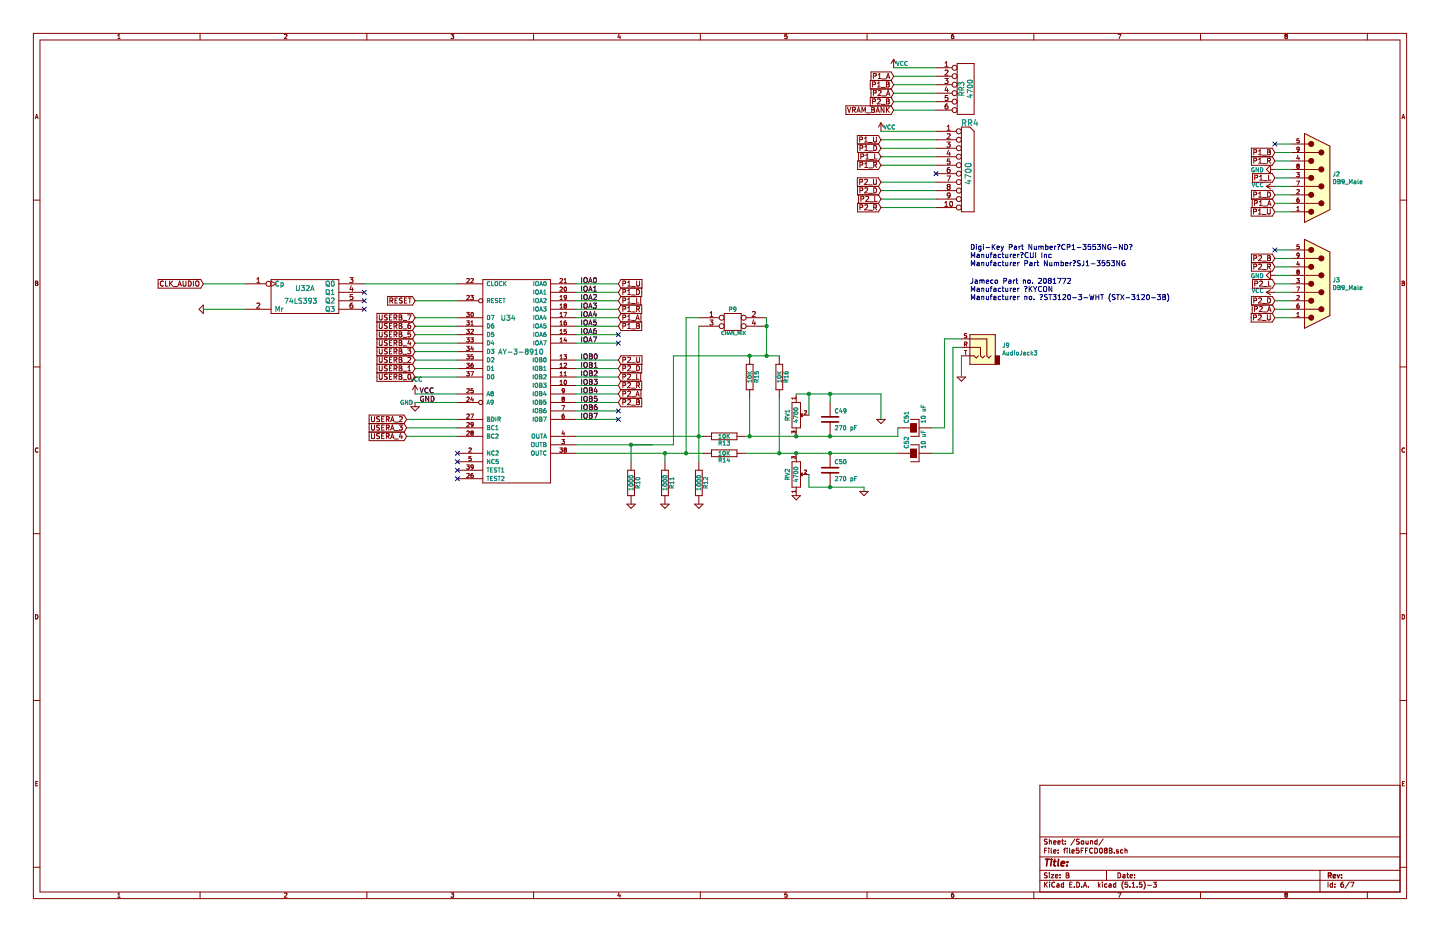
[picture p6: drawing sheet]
EESchema Schematic File Version 4
EELAYER 30 0
EELAYER END
$Descr B 17000 11000
encoding utf-8
Sheet 6 7
Title ""
Date ""
Rev ""
Comp ""
Comment1 ""
Comment2 ""
Comment3 ""
Comment4 ""
$EndDescr
Wire Wire Line
	4300 3350 5400 3350
Wire Wire Line
	2400 3350 2900 3350
Wire Wire Line
	11350 4000 11150 4000
Wire Wire Line
	11150 4000 11150 5050
Connection ~ 8100 5350
Wire Wire Line
	8100 5350 8100 3750
Connection ~ 9050 4200
Wire Wire Line
	11000 5350 11250 5350
Wire Wire Line
	10600 5150 10600 5050
Wire Wire Line
	8800 5150 8850 5150
Wire Wire Line
	10400 4650 10400 4950
Wire Wire Line
	9400 4650 9550 4650
Connection ~ 8850 5150
Wire Wire Line
	8850 4700 8850 5150
Connection ~ 8850 4200
Wire Wire Line
	7850 5350 7850 5450
Wire Wire Line
	7300 4250 6800 4250
Wire Wire Line
	7300 4350 6800 4350
Wire Wire Line
	7300 4550 6800 4550
Wire Wire Line
	7300 4450 6800 4450
Wire Wire Line
	7300 4950 6800 4950
Wire Wire Line
	7300 3850 6800 3850
Wire Wire Line
	7300 4650 6800 4650
Wire Wire Line
	7300 3750 6800 3750
Wire Wire Line
	7300 4750 6800 4750
Wire Wire Line
	7300 4050 6800 4050
Wire Wire Line
	7300 4850 6800 4850
Wire Wire Line
	7300 3550 6800 3550
Wire Wire Line
	7300 3650 6800 3650
Wire Wire Line
	7300 3450 6800 3450
Wire Wire Line
	7300 3350 6800 3350
Wire Wire Line
	5400 3550 4900 3550
Wire Wire Line
	4900 4750 5400 4750
Wire Wire Line
	4900 4650 5400 4650
Wire Wire Line
	4900 3750 5400 3750
Wire Wire Line
	4900 3850 5400 3850
Wire Wire Line
	4900 3950 5400 3950
Wire Wire Line
	4900 4050 5400 4050
Wire Wire Line
	4900 4150 5400 4150
Wire Wire Line
	4900 4250 5400 4250
Wire Wire Line
	4900 4350 5400 4350
Wire Wire Line
	4900 4450 5400 4450
Wire Wire Line
	6800 5350 7850 5350
Connection ~ 7850 5350
Wire Wire Line
	6800 5250 7450 5250
Wire Wire Line
	9200 5350 9200 4700
Connection ~ 9200 5350
Wire Wire Line
	6800 5150 8250 5150
Connection ~ 8250 5150
Wire Wire Line
	9800 4650 9800 4750
Connection ~ 9800 4650
Wire Wire Line
	9550 4900 9550 4650
Connection ~ 9550 4650
Wire Wire Line
	8800 5350 9200 5350
Connection ~ 9400 5150
Connection ~ 9800 5150
Connection ~ 9400 5350
Connection ~ 9800 5350
Wire Wire Line
	11000 5050 11150 5050
Wire Wire Line
	8250 3850 8250 5150
Wire Wire Line
	11350 4100 11250 4100
Wire Wire Line
	11250 4100 11250 5350
Wire Wire Line
	7300 3950 6800 3950
Wire Wire Line
	2400 3650 2900 3650
Wire Wire Line
	8100 3750 8250 3750
Wire Wire Line
	9050 3750 9050 3850
Connection ~ 9050 3850
Text Notes 4650 6000 0    60   ~ 0
 
NoConn ~ 4300 3650
$Comp
L HC3-rescue:74LS393 U?
U 1 1
P 3600 3500
AR Path="/60E1C735" Ref="U?"  Part="1" 
AR Path="/5FFCD08C/60E1C735" Ref="U32"  Part="1" 
F 0 "U32" H 3600 3600 60  0000 C CNN
F 1 "74LS393" H 3550 3450 60  0000 C CNN
F 2 "Package_DIP:DIP-14_W7.62mm_Socket" H 3600 3500 60  0001 C CNN
F 3 "" H 3600 3500 50  0001 C CNN
	1    3600 3500
	1    0    0    -1  
$EndComp
NoConn ~ 4300 3550
NoConn ~ 4300 3450
$Comp
L HC3-rescue:CONN_2X2 P?
U 1 1
P 8650 3800
AR Path="/60E1C73D" Ref="P?"  Part="1" 
AR Path="/5FFCD08C/60E1C73D" Ref="P9"  Part="1" 
F 0 "P9" H 8650 3950 50  0000 C CNN
F 1 "CHAN_MIX" H 8660 3670 40  0000 C CNN
F 2 "Connector_PinHeader_2.54mm:PinHeader_2x02_P2.54mm_Vertical" H 8650 3800 60  0001 C CNN
F 3 "" H 8650 3800 50  0001 C CNN
	1    8650 3800
	1    0    0    -1  
$EndComp
Text Notes 11450 3150 0    60   ~ 0
Digi-Key Part Number	CP1-3553NG-ND	\nManufacturer	CUI Inc\nManufacturer Part Number	SJ1-3553NG
Text Notes 11450 3550 0    60   ~ 0
Jameco Part no. 2081772\nManufacturer 	KYCON \nManufacturer no. 	ST3120-3-WHT (STX-3120-3B)
$Comp
L HC3-rescue:AY-3-8910 U?
U 1 1
P 6100 4500
AR Path="/60E1C755" Ref="U?"  Part="1" 
AR Path="/5FFCD08C/60E1C755" Ref="U34"  Part="1" 
F 0 "U34" H 6000 5250 60  0000 C CNN
F 1 "AY-3-8910" H 6150 4850 60  0000 C CNN
F 2 "Package_DIP:DIP-40_W15.24mm_Socket" H 6100 4500 60  0001 C CNN
F 3 "" H 6100 4500 50  0001 C CNN
	1    6100 4500
	1    0    0    -1  
$EndComp
Text Label 4950 4650 0    60   ~ 0
VCC
Text Label 4950 4750 0    60   ~ 0
GND
NoConn ~ 5400 5350
NoConn ~ 5400 5450
NoConn ~ 5400 5550
Text Label 6850 3350 0    60   ~ 0
IOA0
Text Label 6850 3450 0    60   ~ 0
IOA1
Text Label 6850 3650 0    60   ~ 0
IOA3
Text Label 6850 3550 0    60   ~ 0
IOA2
Text Label 6850 4850 0    60   ~ 0
IOB6
Text Label 6850 4050 0    60   ~ 0
IOA7
Text Label 6850 4750 0    60   ~ 0
IOB5
Text Label 6850 3750 0    60   ~ 0
IOA4
Text Label 6850 4650 0    60   ~ 0
IOB4
Text Label 6850 3850 0    60   ~ 0
IOA5
Text Label 6850 4950 0    60   ~ 0
IOB7
Text Label 6850 3950 0    60   ~ 0
IOA6
Text Label 6850 4450 0    60   ~ 0
IOB2
Text Label 6850 4550 0    60   ~ 0
IOB3
Text Label 6850 4350 0    60   ~ 0
IOB1
Text Label 6850 4250 0    60   ~ 0
IOB0
$Comp
L HC3-rescue:R R?
U 1 1
P 7450 5700
AR Path="/60E1C789" Ref="R?"  Part="1" 
AR Path="/5FFCD08C/60E1C789" Ref="R10"  Part="1" 
F 0 "R10" V 7530 5700 50  0000 C CNN
F 1 "1000" V 7450 5700 50  0000 C CNN
F 2 "Resistor_THT:R_Axial_DIN0204_L3.6mm_D1.6mm_P5.08mm_Horizontal" H 7450 5700 60  0001 C CNN
F 3 "" H 7450 5700 50  0001 C CNN
	1    7450 5700
	1    0    0    -1  
$EndComp
$Comp
L HC3-rescue:R R?
U 1 1
P 7850 5700
AR Path="/60E1C78F" Ref="R?"  Part="1" 
AR Path="/5FFCD08C/60E1C78F" Ref="R11"  Part="1" 
F 0 "R11" V 7930 5700 50  0000 C CNN
F 1 "1000" V 7850 5700 50  0000 C CNN
F 2 "Resistor_THT:R_Axial_DIN0204_L3.6mm_D1.6mm_P5.08mm_Horizontal" H 7850 5700 60  0001 C CNN
F 3 "" H 7850 5700 50  0001 C CNN
	1    7850 5700
	1    0    0    -1  
$EndComp
$Comp
L HC3-rescue:R R?
U 1 1
P 8250 5700
AR Path="/60E1C795" Ref="R?"  Part="1" 
AR Path="/5FFCD08C/60E1C795" Ref="R12"  Part="1" 
F 0 "R12" V 8330 5700 50  0000 C CNN
F 1 "1000" V 8250 5700 50  0000 C CNN
F 2 "Resistor_THT:R_Axial_DIN0204_L3.6mm_D1.6mm_P5.08mm_Horizontal" H 8250 5700 60  0001 C CNN
F 3 "" H 8250 5700 50  0001 C CNN
	1    8250 5700
	1    0    0    -1  
$EndComp
$Comp
L HC3-rescue:R R?
U 1 1
P 8550 5350
AR Path="/60E1C79B" Ref="R?"  Part="1" 
AR Path="/5FFCD08C/60E1C79B" Ref="R14"  Part="1" 
F 0 "R14" V 8630 5350 50  0000 C CNN
F 1 "10K" V 8550 5350 50  0000 C CNN
F 2 "Resistor_THT:R_Axial_DIN0204_L3.6mm_D1.6mm_P5.08mm_Horizontal" H 8550 5350 60  0001 C CNN
F 3 "" H 8550 5350 50  0001 C CNN
	1    8550 5350
	0    1    1    0   
$EndComp
$Comp
L HC3-rescue:R R?
U 1 1
P 8550 5150
AR Path="/60E1C7A1" Ref="R?"  Part="1" 
AR Path="/5FFCD08C/60E1C7A1" Ref="R13"  Part="1" 
F 0 "R13" V 8630 5150 50  0000 C CNN
F 1 "10K" V 8550 5150 50  0000 C CNN
F 2 "Resistor_THT:R_Axial_DIN0204_L3.6mm_D1.6mm_P5.08mm_Horizontal" H 8550 5150 60  0001 C CNN
F 3 "" H 8550 5150 50  0001 C CNN
	1    8550 5150
	0    1    1    0   
$EndComp
$Comp
L HC3-rescue:R R?
U 1 1
P 8850 4450
AR Path="/60E1C7A7" Ref="R?"  Part="1" 
AR Path="/5FFCD08C/60E1C7A7" Ref="R15"  Part="1" 
F 0 "R15" V 8930 4450 50  0000 C CNN
F 1 "10K" V 8850 4450 50  0000 C CNN
F 2 "Resistor_THT:R_Axial_DIN0204_L3.6mm_D1.6mm_P5.08mm_Horizontal" H 8850 4450 60  0001 C CNN
F 3 "" H 8850 4450 50  0001 C CNN
	1    8850 4450
	1    0    0    -1  
$EndComp
$Comp
L HC3-rescue:R R?
U 1 1
P 9200 4450
AR Path="/60E1C7AD" Ref="R?"  Part="1" 
AR Path="/5FFCD08C/60E1C7AD" Ref="R16"  Part="1" 
F 0 "R16" V 9280 4450 50  0000 C CNN
F 1 "10K" V 9200 4450 50  0000 C CNN
F 2 "Resistor_THT:R_Axial_DIN0204_L3.6mm_D1.6mm_P5.08mm_Horizontal" H 9200 4450 60  0001 C CNN
F 3 "" H 9200 4450 50  0001 C CNN
	1    9200 4450
	1    0    0    -1  
$EndComp
$Comp
L HC3-rescue:GND #PWR?
U 1 1
P 7450 5950
AR Path="/60E1C7B3" Ref="#PWR?"  Part="1" 
AR Path="/5FFCD08C/60E1C7B3" Ref="#PWR0155"  Part="1" 
F 0 "#PWR0155" H 7450 5950 30  0001 C CNN
F 1 "GND" H 7450 5880 30  0001 C CNN
F 2 "" H 7450 5950 50  0001 C CNN
F 3 "" H 7450 5950 50  0001 C CNN
	1    7450 5950
	1    0    0    -1  
$EndComp
$Comp
L HC3-rescue:GND #PWR?
U 1 1
P 7850 5950
AR Path="/60E1C7B9" Ref="#PWR?"  Part="1" 
AR Path="/5FFCD08C/60E1C7B9" Ref="#PWR0156"  Part="1" 
F 0 "#PWR0156" H 7850 5950 30  0001 C CNN
F 1 "GND" H 7850 5880 30  0001 C CNN
F 2 "" H 7850 5950 50  0001 C CNN
F 3 "" H 7850 5950 50  0001 C CNN
	1    7850 5950
	1    0    0    -1  
$EndComp
$Comp
L HC3-rescue:GND #PWR?
U 1 1
P 8250 5950
AR Path="/60E1C7BF" Ref="#PWR?"  Part="1" 
AR Path="/5FFCD08C/60E1C7BF" Ref="#PWR0157"  Part="1" 
F 0 "#PWR0157" H 8250 5950 30  0001 C CNN
F 1 "GND" H 8250 5880 30  0001 C CNN
F 2 "" H 8250 5950 50  0001 C CNN
F 3 "" H 8250 5950 50  0001 C CNN
	1    8250 5950
	1    0    0    -1  
$EndComp
$Comp
L HC3-rescue:POT RV?
U 1 1
P 9400 4900
AR Path="/60E1C7C5" Ref="RV?"  Part="1" 
AR Path="/5FFCD08C/60E1C7C5" Ref="RV1"  Part="1" 
F 0 "RV1" H 9400 4800 50  0000 C CNN
F 1 "4700" H 9400 4900 50  0000 C CNN
F 2 "Potentiometer_THT:Potentiometer_ACP_CA9-V10_Vertical" H 9400 4900 60  0001 C CNN
F 3 "" H 9400 4900 50  0001 C CNN
	1    9400 4900
	0    1    1    0   
$EndComp
$Comp
L HC3-rescue:POT RV?
U 1 1
P 9400 5600
AR Path="/60E1C7CB" Ref="RV?"  Part="1" 
AR Path="/5FFCD08C/60E1C7CB" Ref="RV2"  Part="1" 
F 0 "RV2" H 9400 5500 50  0000 C CNN
F 1 "4700" H 9400 5600 50  0000 C CNN
F 2 "Potentiometer_THT:Potentiometer_ACP_CA9-V10_Vertical" H 9400 5600 60  0001 C CNN
F 3 "" H 9400 5600 50  0001 C CNN
	1    9400 5600
	0    1    -1   0   
$EndComp
$Comp
L HC3-rescue:C C?
U 1 1
P 9800 4950
AR Path="/60E1C7D1" Ref="C?"  Part="1" 
AR Path="/5FFCD08C/60E1C7D1" Ref="C49"  Part="1" 
F 0 "C49" H 9850 5050 50  0000 L CNN
F 1 "270 pF" H 9850 4850 50  0000 L CNN
F 2 "Capacitor_THT:C_Rect_L7.0mm_W2.0mm_P5.00mm" H 9800 4950 60  0001 C CNN
F 3 "" H 9800 4950 50  0001 C CNN
	1    9800 4950
	1    0    0    -1  
$EndComp
$Comp
L HC3-rescue:C C?
U 1 1
P 9800 5550
AR Path="/60E1C7D7" Ref="C?"  Part="1" 
AR Path="/5FFCD08C/60E1C7D7" Ref="C50"  Part="1" 
F 0 "C50" H 9850 5650 50  0000 L CNN
F 1 "270 pF" H 9850 5450 50  0000 L CNN
F 2 "Capacitor_THT:C_Rect_L7.0mm_W2.0mm_P5.00mm" H 9800 5550 60  0001 C CNN
F 3 "" H 9800 5550 50  0001 C CNN
	1    9800 5550
	1    0    0    -1  
$EndComp
$Comp
L HC3-rescue:GND #PWR?
U 1 1
P 10400 4950
AR Path="/60E1C7DD" Ref="#PWR?"  Part="1" 
AR Path="/5FFCD08C/60E1C7DD" Ref="#PWR0158"  Part="1" 
F 0 "#PWR0158" H 10400 4950 30  0001 C CNN
F 1 "GND" H 10400 4880 30  0001 C CNN
F 2 "" H 10400 4950 50  0001 C CNN
F 3 "" H 10400 4950 50  0001 C CNN
	1    10400 4950
	1    0    0    -1  
$EndComp
$Comp
L HC3-rescue:GND #PWR?
U 1 1
P 9400 5850
AR Path="/60E1C7E3" Ref="#PWR?"  Part="1" 
AR Path="/5FFCD08C/60E1C7E3" Ref="#PWR0159"  Part="1" 
F 0 "#PWR0159" H 9400 5850 30  0001 C CNN
F 1 "GND" H 9400 5780 30  0001 C CNN
F 2 "" H 9400 5850 50  0001 C CNN
F 3 "" H 9400 5850 50  0001 C CNN
	1    9400 5850
	1    0    0    -1  
$EndComp
$Comp
L HC3-rescue:GND #PWR?
U 1 1
P 10200 5800
AR Path="/60E1C7E9" Ref="#PWR?"  Part="1" 
AR Path="/5FFCD08C/60E1C7E9" Ref="#PWR0160"  Part="1" 
F 0 "#PWR0160" H 10200 5800 30  0001 C CNN
F 1 "GND" H 10200 5730 30  0001 C CNN
F 2 "" H 10200 5800 50  0001 C CNN
F 3 "" H 10200 5800 50  0001 C CNN
	1    10200 5800
	1    0    0    -1  
$EndComp
$Comp
L HC3-rescue:CP C?
U 1 1
P 10800 5050
AR Path="/60E1C7EF" Ref="C?"  Part="1" 
AR Path="/5FFCD08C/60E1C7EF" Ref="C51"  Part="1" 
F 0 "C51" H 10850 5150 50  0000 L CNN
F 1 "10 uF" H 10850 4950 50  0000 L CNN
F 2 "Capacitor_THT:CP_Radial_D4.0mm_P2.00mm" H 10800 5050 60  0001 C CNN
F 3 "" H 10800 5050 50  0001 C CNN
	1    10800 5050
	0    -1   -1   0   
$EndComp
$Comp
L HC3-rescue:CP C?
U 1 1
P 10800 5350
AR Path="/60E1C7F5" Ref="C?"  Part="1" 
AR Path="/5FFCD08C/60E1C7F5" Ref="C52"  Part="1" 
F 0 "C52" H 10850 5450 50  0000 L CNN
F 1 "10 uF" H 10850 5250 50  0000 L CNN
F 2 "Capacitor_THT:CP_Radial_D4.0mm_P2.00mm" H 10800 5350 60  0001 C CNN
F 3 "" H 10800 5350 50  0001 C CNN
	1    10800 5350
	0    -1   -1   0   
$EndComp
Wire Wire Line
	8100 5350 8300 5350
Wire Wire Line
	9050 4200 9200 4200
Wire Wire Line
	8850 5150 9400 5150
Wire Wire Line
	8850 4200 9050 4200
Wire Wire Line
	7450 5250 7450 5450
Wire Wire Line
	7850 5350 8100 5350
Wire Wire Line
	9200 5350 9400 5350
Wire Wire Line
	8250 5150 8300 5150
Wire Wire Line
	8250 5150 8250 5450
Wire Wire Line
	9800 4650 10400 4650
Wire Wire Line
	9550 4650 9800 4650
Wire Wire Line
	9400 5150 9800 5150
Wire Wire Line
	9800 5150 10600 5150
Wire Wire Line
	9800 5350 10600 5350
Wire Wire Line
	9050 3850 9050 4200
$Comp
L HC3-rescue:RR9 RR?
U 1 1
P 11400 2050
AR Path="/6522188E" Ref="RR?"  Part="1" 
AR Path="/5FFCD08C/6522188E" Ref="RR4"  Part="1" 
F 0 "RR4" H 11450 2650 70  0000 C CNN
F 1 "4700" V 11430 2050 70  0000 C CNN
F 2 "Resistor_THT:R_Array_SIP10" H 11400 2050 60  0001 C CNN
F 3 "" H 11400 2050 50  0001 C CNN
	1    11400 2050
	1    0    0    -1  
$EndComp
NoConn ~ 11050 2050
Wire Wire Line
	11050 1550 10400 1550
Wire Wire Line
	11050 2150 10400 2150
Wire Wire Line
	11050 2250 10400 2250
Wire Wire Line
	11050 2350 10400 2350
Wire Wire Line
	11050 2450 10400 2450
Wire Wire Line
	11050 1950 10400 1950
Wire Wire Line
	11050 1850 10400 1850
Wire Wire Line
	11050 1750 10400 1750
Wire Wire Line
	11050 1650 10400 1650
Text GLabel 4900 3550 0    60   Input ~ 0
RESET
$Comp
L power:VCC #PWR0145
U 1 1
P 4900 4650
F 0 "#PWR0145" H 4900 4500 50  0001 C CNN
F 1 "VCC" H 4915 4823 50  0000 C CNN
F 2 "" H 4900 4650 50  0001 C CNN
F 3 "" H 4900 4650 50  0001 C CNN
	1    4900 4650
	1    0    0    -1  
$EndComp
$Comp
L power:GND #PWR0167
U 1 1
P 4900 4750
F 0 "#PWR0167" H 4900 4500 50  0001 C CNN
F 1 "GND" H 4800 4750 50  0000 C CNN
F 2 "" H 4900 4750 50  0001 C CNN
F 3 "" H 4900 4750 50  0001 C CNN
	1    4900 4750
	1    0    0    -1  
$EndComp
Text GLabel 2400 3350 0    60   Input ~ 0
CLK_AUDIO
Connection ~ 7450 5250
Text GLabel 7300 3350 2    60   Input ~ 0
P1_U
Text GLabel 7300 3450 2    60   Input ~ 0
P1_D
Text GLabel 7300 3550 2    60   Input ~ 0
P1_L
Text GLabel 7300 3650 2    60   Input ~ 0
P1_R
Text GLabel 7300 3750 2    60   Input ~ 0
P1_A
Text GLabel 7300 3850 2    60   Input ~ 0
P1_B
NoConn ~ 7300 3950
NoConn ~ 7300 4050
Wire Wire Line
	7950 4200 7950 5250
Wire Wire Line
	7950 4200 8850 4200
Wire Wire Line
	7700 5250 7450 5250
Wire Wire Line
	7450 5250 7950 5250
NoConn ~ 7300 4950
NoConn ~ 7300 4850
Text GLabel 7300 4250 2    60   Input ~ 0
P2_U
Text GLabel 7300 4350 2    60   Input ~ 0
P2_D
Text GLabel 7300 4450 2    60   Input ~ 0
P2_L
Text GLabel 7300 4550 2    60   Input ~ 0
P2_R
Text GLabel 7300 4650 2    60   Input ~ 0
P2_A
Text GLabel 7300 4750 2    60   Input ~ 0
P2_B
$Comp
L SBC-rescue:CONN_6-SBC-rescue RR?
U 1 1
P 11400 1050
AR Path="/65C95AE3" Ref="RR?"  Part="1" 
AR Path="/6034127A/65C95AE3" Ref="RR?"  Part="1" 
AR Path="/5FFCD08C/65C95AE3" Ref="RR3"  Part="1" 
F 0 "RR3" V 11350 1050 60  0000 C CNN
F 1 "4700" V 11450 1050 60  0000 C CNN
F 2 "Resistor_THT:R_Array_SIP6" V 11550 1050 60  0001 C CNN
F 3 "" H 11400 1050 60  0001 C CNN
	1    11400 1050
	1    0    0    -1  
$EndComp
Wire Wire Line
	11050 800  10550 800 
Wire Wire Line
	11050 900  10550 900 
Wire Wire Line
	11050 1000 10550 1000
Wire Wire Line
	11050 1100 10550 1100
Wire Wire Line
	11050 1200 10550 1200
$Comp
L power:VCC #PWR0162
U 1 1
P 10550 800
F 0 "#PWR0162" H 10550 650 50  0001 C CNN
F 1 "VCC" H 10650 850 50  0000 C CNN
F 2 "" H 10550 800 50  0001 C CNN
F 3 "" H 10550 800 50  0001 C CNN
	1    10550 800 
	1    0    0    -1  
$EndComp
$Comp
L power:VCC #PWR0168
U 1 1
P 10400 1550
F 0 "#PWR0168" H 10400 1400 50  0001 C CNN
F 1 "VCC" H 10500 1600 50  0000 C CNN
F 2 "" H 10400 1550 50  0001 C CNN
F 3 "" H 10400 1550 50  0001 C CNN
	1    10400 1550
	1    0    0    -1  
$EndComp
Text GLabel 10550 900  0    60   Input ~ 0
P1_A
Text GLabel 10550 1000 0    60   Input ~ 0
P1_B
Text GLabel 10550 1100 0    60   Input ~ 0
P2_A
Text GLabel 10550 1200 0    60   Input ~ 0
P2_B
Text GLabel 10400 1650 0    60   Input ~ 0
P1_U
Text GLabel 10400 1750 0    60   Input ~ 0
P1_D
Text GLabel 10400 1850 0    60   Input ~ 0
P1_L
Text GLabel 10400 1950 0    60   Input ~ 0
P1_R
Text GLabel 10400 2150 0    60   Input ~ 0
P2_U
Text GLabel 10400 2250 0    60   Input ~ 0
P2_D
Text GLabel 10400 2350 0    60   Input ~ 0
P2_L
Text GLabel 10400 2450 0    60   Input ~ 0
P2_R
$Comp
L Connector:DB9_Male J2
U 1 1
P 15550 2100
F 0 "J2" H 15730 2146 50  0000 L CNN
F 1 "DB9_Male" H 15730 2055 50  0000 L CNN
F 2 "Connector_Dsub:DSUB-9_Male_Horizontal_P2.77x2.84mm_EdgePinOffset9.90mm_Housed_MountingHolesOffset11.32mm" H 15550 2100 50  0001 C CNN
F 3 " ~" H 15550 2100 50  0001 C CNN
	1    15550 2100
	1    0    0    -1  
$EndComp
$Comp
L Connector:DB9_Male J3
U 1 1
P 15550 3350
F 0 "J3" H 15730 3396 50  0000 L CNN
F 1 "DB9_Male" H 15730 3305 50  0000 L CNN
F 2 "Connector_Dsub:DSUB-9_Male_Horizontal_P2.77x2.84mm_EdgePinOffset9.90mm_Housed_MountingHolesOffset11.32mm" H 15550 3350 50  0001 C CNN
F 3 " ~" H 15550 3350 50  0001 C CNN
	1    15550 3350
	1    0    0    -1  
$EndComp
Wire Wire Line
	15250 1700 15050 1700
Wire Wire Line
	15250 1800 15050 1800
Wire Wire Line
	15250 1900 15050 1900
Wire Wire Line
	15250 2000 15050 2000
Wire Wire Line
	15250 2100 15050 2100
Wire Wire Line
	15250 2200 15050 2200
Wire Wire Line
	15250 2300 15050 2300
Wire Wire Line
	15250 2400 15050 2400
Wire Wire Line
	15250 2500 15050 2500
Wire Wire Line
	15250 2950 15050 2950
Wire Wire Line
	15250 3050 15050 3050
Wire Wire Line
	15250 3150 15050 3150
Wire Wire Line
	15250 3250 15050 3250
Wire Wire Line
	15250 3350 15050 3350
Wire Wire Line
	15250 3450 15050 3450
Wire Wire Line
	15250 3550 15050 3550
Wire Wire Line
	15250 3650 15050 3650
Wire Wire Line
	15250 3750 15050 3750
$Comp
L power:GND #PWR04
U 1 1
P 15050 3250
F 0 "#PWR04" H 15050 3000 50  0001 C CNN
F 1 "GND" V 15055 3122 50  0000 R CNN
F 2 "" H 15050 3250 50  0001 C CNN
F 3 "" H 15050 3250 50  0001 C CNN
	1    15050 3250
	0    1    1    0   
$EndComp
$Comp
L power:GND #PWR02
U 1 1
P 15050 2000
F 0 "#PWR02" H 15050 1750 50  0001 C CNN
F 1 "GND" V 15055 1872 50  0000 R CNN
F 2 "" H 15050 2000 50  0001 C CNN
F 3 "" H 15050 2000 50  0001 C CNN
	1    15050 2000
	0    1    1    0   
$EndComp
$Comp
L power:VCC #PWR01
U 1 1
P 15050 2200
F 0 "#PWR01" H 15050 2050 50  0001 C CNN
F 1 "VCC" V 15065 2327 50  0000 L CNN
F 2 "" H 15050 2200 50  0001 C CNN
F 3 "" H 15050 2200 50  0001 C CNN
	1    15050 2200
	0    -1   -1   0   
$EndComp
$Comp
L power:VCC #PWR03
U 1 1
P 15050 3450
F 0 "#PWR03" H 15050 3300 50  0001 C CNN
F 1 "VCC" V 15065 3577 50  0000 L CNN
F 2 "" H 15050 3450 50  0001 C CNN
F 3 "" H 15050 3450 50  0001 C CNN
	1    15050 3450
	0    -1   -1   0   
$EndComp
Text GLabel 15050 1800 0    60   Input ~ 0
P1_B
Text GLabel 15050 1900 0    60   Input ~ 0
P1_R
Text GLabel 15050 2100 0    60   Input ~ 0
P1_L
Text GLabel 15050 2300 0    60   Input ~ 0
P1_D
Text GLabel 15050 2400 0    60   Input ~ 0
P1_A
Text GLabel 15050 2500 0    60   Input ~ 0
P1_U
NoConn ~ 15050 1700
Text GLabel 15050 3050 0    60   Input ~ 0
P2_B
Text GLabel 15050 3150 0    60   Input ~ 0
P2_R
Text GLabel 15050 3350 0    60   Input ~ 0
P2_L
NoConn ~ 15050 2950
Text GLabel 15050 3550 0    60   Input ~ 0
P2_D
Text GLabel 15050 3650 0    60   Input ~ 0
P2_A
Text GLabel 15050 3750 0    60   Input ~ 0
P2_U
Text GLabel 10550 1300 0    60   Input ~ 0
VRAM_BANK
Wire Wire Line
	11050 1300 10550 1300
NoConn ~ 5400 5650
Wire Wire Line
	9400 5350 9800 5350
Wire Wire Line
	9550 5600 9550 5750
Wire Wire Line
	9550 5750 9800 5750
Wire Wire Line
	9800 5750 10200 5750
Wire Wire Line
	10200 5750 10200 5800
Connection ~ 9800 5750
$Comp
L HC3-rescue:GND #PWR?
U 1 1
P 2400 3650
AR Path="/605FFD22" Ref="#PWR?"  Part="1" 
AR Path="/5FFCD08C/605FFD22" Ref="#PWR017"  Part="1" 
F 0 "#PWR017" H 2400 3650 30  0001 C CNN
F 1 "GND" H 2400 3580 30  0001 C CNN
F 2 "" H 2400 3650 50  0001 C CNN
F 3 "" H 2400 3650 50  0001 C CNN
	1    2400 3650
	0    1    1    0   
$EndComp
Text GLabel 4900 4450 0    60   Input ~ 0
USERB_0
Text GLabel 4900 4350 0    60   Input ~ 0
USERB_1
Text GLabel 4900 4250 0    60   Input ~ 0
USERB_2
Text GLabel 4900 4150 0    60   Input ~ 0
USERB_3
Text GLabel 4900 4050 0    60   Input ~ 0
USERB_4
Text GLabel 4900 3950 0    60   Input ~ 0
USERB_5
Text GLabel 4900 3850 0    60   Input ~ 0
USERB_6
Text GLabel 4900 3750 0    60   Input ~ 0
USERB_7
Wire Wire Line
	5400 4950 4800 4950
Wire Wire Line
	5400 5050 4800 5050
Text GLabel 4800 4950 0    60   Input ~ 0
USERA_2
Text GLabel 4800 5050 0    60   Input ~ 0
USERA_3
Text GLabel 4800 5150 0    60   Input ~ 0
USERA_4
Wire Wire Line
	4800 5150 5400 5150
Wire Wire Line
	11350 4200 11350 4450
$Comp
L HC3-rescue:GND #PWR?
U 1 1
P 11350 4450
AR Path="/60E1C749" Ref="#PWR?"  Part="1" 
AR Path="/5FFCD08C/60E1C749" Ref="#PWR0154"  Part="1" 
F 0 "#PWR0154" H 11350 4450 30  0001 C CNN
F 1 "GND" H 11350 4380 30  0001 C CNN
F 2 "" H 11350 4450 50  0001 C CNN
F 3 "" H 11350 4450 50  0001 C CNN
	1    11350 4450
	1    0    0    -1  
$EndComp
$Comp
L Connector:AudioJack3 J9
U 1 1
P 11550 4100
F 0 "J9" H 11270 4125 50  0000 R CNN
F 1 "AudioJack3" H 11270 4034 50  0000 R CNN
F 2 "Connector_Audio:Jack_3.5mm_CUI_SJ1-3533NG_Horizontal_CircularHoles" H 11550 4100 50  0001 C CNN
F 3 "~" H 11550 4100 50  0001 C CNN
	1    11550 4100
	-1   0    0    -1  
$EndComp
$EndSCHEMATC
